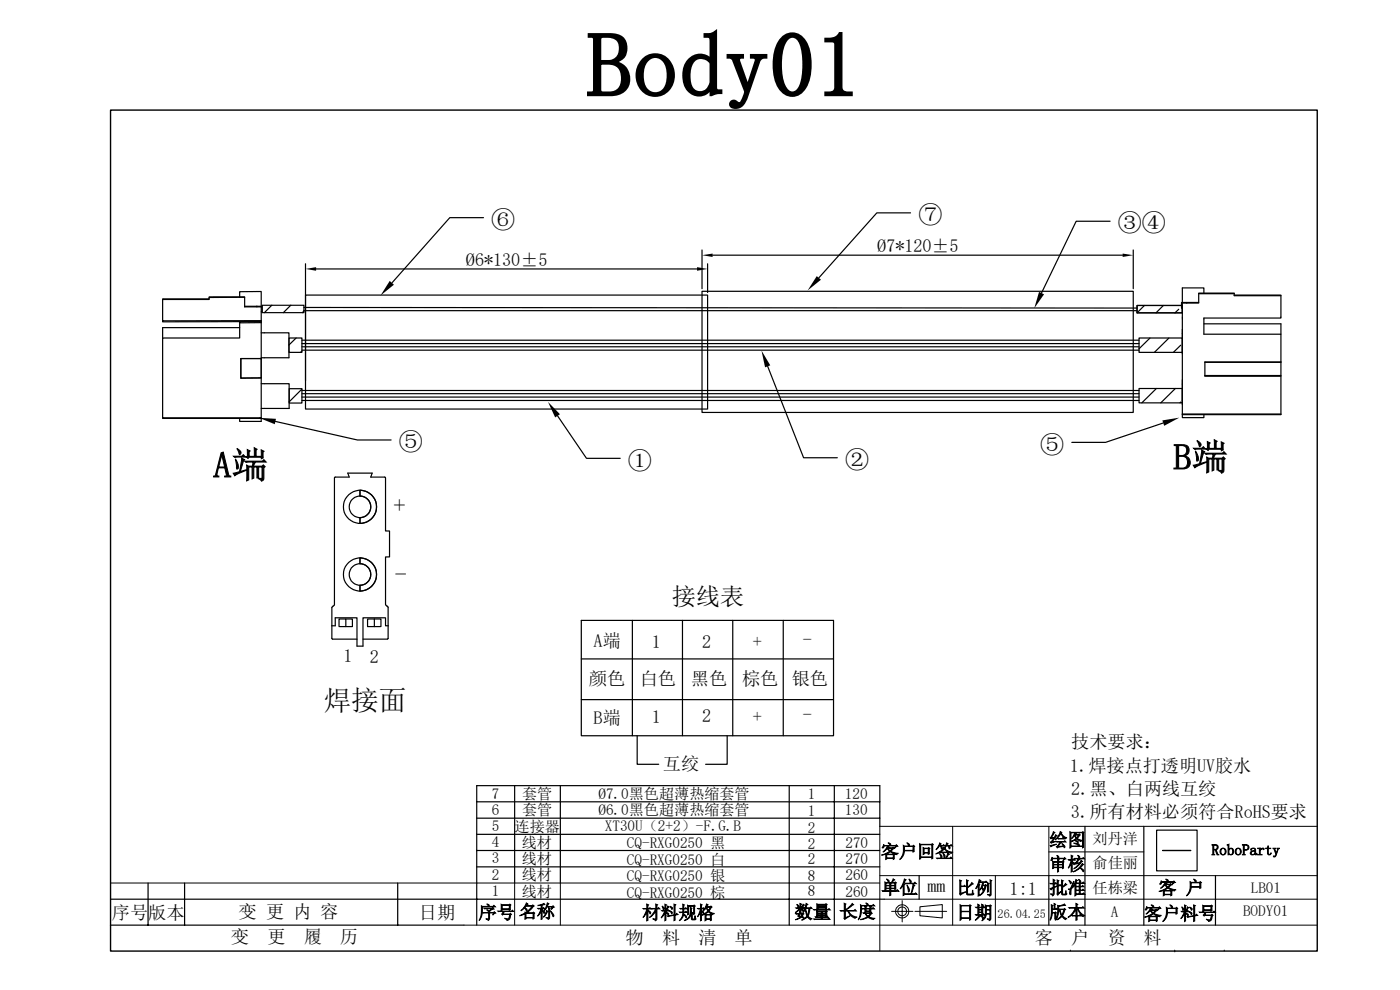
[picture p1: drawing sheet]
<svg xmlns="http://www.w3.org/2000/svg" width="297mm" height="210mm" viewBox="0 0 297 210" stroke-linecap="round" stroke-linejoin="round" font-family="sans-serif">
<g fill="none" stroke="#000" stroke-width=".21">
<path d="M202.1 175.3v20.9M222.5 175.3v10.4M279.4 175.3h-92.8v26.4M23.5 187.3h163.1M98.4 196.2h181M109.2 187.3v8.9M118.9 187.3v8.9M186.6 185.7h92.8M187.6 190.7h91.8M189.1 193.3h4.6M191.4 191v4.6M194.1 193.3h6.7"/>
<path d="M195.2 192.3l4.7-.4v2.8l-4.7-.4zM211.2 185.7v10.5M222.5 180.7h20.2M246.6 180.4l6 .1zM246.6 180.4h6M227.1 201.5v.2M249.2 201.5v.4M259.7 201.5v.2"/>
<circle cx="191.4" cy="193.3" r="1.41"/>
<circle cx="191.4" cy="193.3" r=".94"/>
</g>
<g fill="none" stroke="#000" stroke-width=".25">
<path d="M64.8 55.9v24.8M67.1 57h80.8M102.6 46.2h-7.2l-12.3 13.8M148.9 53v8.2M150.1 55.9v6.1M151.2 54.1h87M193.2 45.2h-7.2l-12.3 13.8M235.5 46.9h-7.2l-7.4 15.3M240.4 53v8.2M34.5 68.1v.2l20.9-.1M44.4 63.4h-9.9v.1M50.8 68.2v.3l4.6-.1"/>
<path d="M50.8 68.5v3.2h-16.3v16.9h20.9M50.8 63v-1.1l4.6-.1v3.2M50.8 69.5h-16.3v2.2M51.1 76.1h4.3v4.1h-4.3zM51.9 63.1l-7.5-.1v.1M51.9 65h2.6M54.5 65h1.1v1.2h-.2M54.5 65v.1M55.4 68l-20.9 .1v-4.6h9.9v-.4h7.5v2h3.5v11M55.4 70.6h5.9v5.3h-5.9M55.6 64.8h8.9v1.5h-8.9zM57.7 64.8l-1.6 1.5"/>
<path d="M61.3 71.7h2.8v3h-2.8zM61.7 64.8l-1.6 1.5M62.8 71.7l-1.5 1.5M64.1 72.2h177.5M64.1 72.9h177.5M64.1 73.6h177.5M64.1 74.3h177.5M64.1 74.5l-.3 .2M64.5 65.2l176.7 .1M64.5 65.9h176.7M64.5 66l-.4 .3M64.8 62.6h85.3v24.2h-85.3z"/>
<path d="M148.9 61.8h91.5v25.7h-91.5zM162.9 77.7l7.6 19.4h7.1M241.2 64.8h9.6v1.6h-9.6zM241.6 71.7h9.2v3h-9.2zM242.8 64.8l-1.6 1.6M244 71.7l-2.4 2.3M246.8 64.8l-1.6 1.6M248 71.7l-3.1 3M250.1 65.6l-.8 .8M250.5 73.2l-1.6 1.5M251.7 64.2h-1v1.1h.1M251.7 64.2h2.6"/>
<path d="M251.7 64.2v.1M254.3 62.2h7.5v.1h-7.5zM254.3 62.3v2h-3.5v23.7M255.4 62.2v-1.1h-4.6v3.1M255.4 68.7h16.3v2.2M261.8 62.6h9.9v4.9h-16.3v3.4h16.3v5.9M261.8 62.3v.4h9.9M271.7 76.8h-16.1v3h16.1v-.1h-16.1M271.7 76.8l-16.1 .1M271.7 76.9v2.8M271.7 79.8v8M34.5 88.6v.2h20.9"/>
<path d="M55.2 88.6l-.1 .1M55.4 81.4h5.9v5.2h-5.9M55.4 80.2v9.2h-4.6v-.6M58.4 89.4l17.4 3.9h7.2M61.3 82.4h2.8v3.1h-2.8zM64.1 82.8h177.5M64.1 83.5h177.5M64.1 84.2h177.5M64.1 84.9h177.5M64.1 82.5l-2.8 2.7M118.3 88.2l6.1 9h7.2M241.6 82.4h9.2v3.1h-9.2z"/>
<path d="M245.3 82.4l-3.1 3.1M246.8 89.7l-12.3 4.1h-7.1M249.3 82.4l-3 3.1M250.5 85.3l-.2 .2M250.8 87.8h20.9v.2h-20.9M250.8 88v.6h4.6v-.6M71 101.3v27l-.3 .2M71 101.3l.1-.1h3l-.3-.8h5.2l-.3 .8h3v.1M76.4 104a3.5 3.5 0 0 1 3.5 3.5 3.5 3.5 0 0 1-3.5 3.5v-1.2a2.29 2.29 0 0 0 2.3-2.3 2.29 2.29 0 0 0-2.3-2.3zM76.4 118.3a3.5 3.5 0 0 1 3.5 3.6 3.5 3.5 0 0 1-3.5 3.5v-1.3a2.29 2.29 0 0 0 2.3-2.2 2.29 2.29 0 0 0-2.3-2.3zM81.8 101.3v11.3h.8v5.5h-.8v10.2M70.4 132.7h.7v-1.7h4.6v6.1h1.3v-6.1h4.8v1.7h.5"/>
<path d="M70.4 128.8v6.7l5.3 .1M70.7 128.6l-.3 .2M71.9 131.3h1.5v1.6h-1.5zM73.4 131.3h1.4v1.6h-1.4M79.4 131.3h-1.4v1.6h1.4M79.4 131.3h1.4v1.6h-1.4M79.4 131.3v1.6M81.8 128.3l.3 .2M82.1 128.6l.2 .2v6.7l-5.3 .1M123.3 131.6h53.5v24.5h-53.5zM123.3 139.8h53.5M134.2 131.6v24.5"/>
<path d="M144.8 131.6v24.5M155.4 131.6v24.5M166.2 131.6v24.5M123.3 148.4h53.5M135.2 156.1v6h4.5M154.3 156.1v6h-4.6M101.1 170.1v26.1M101.1 170.1v-3.4h85.5v8.6M101.1 177h85.5M101.1 173.6h85.5M101.1 170.1h85.5M109.2 166.7v20.6"/>
<path d="M118.9 166.7v20.6M167.4 166.7v29.5M177 166.7v29.5M230.2 175.3v20.9M242.7 175.3v20.9M245.4 176.1h8.6v8.6h-8.6zM23.4 196.2h75M23.5 190.7h164.1M31.4 187.3v8.9M39.2 187.3v8.9M84.4 187.3v8.9M101.1 183.9h85.5"/>
<path d="M101.1 180.4h85.5M195 185.7v5M222.5 185.7v10.5M257.9 185.7v10.5"/>
<circle cx="76.4" cy="107.5" r="2.29"/>
<circle cx="76.4" cy="107.5" r="3.5"/>
<circle cx="76.4" cy="121.9" r="2.29"/>
<circle cx="76.4" cy="121.9" r="3.5"/>
</g>
<path d="M23.5 23.4h255.9v178.3h-255.9z" fill="none" stroke="#000" stroke-width=".3"/>
<path d="M64.8 57l2.3-.3v.7zM147.9 56.7l2.2 .3-2.2 .4zM148.9 54.1l2.3-.3v.7zM173.3 58.6l.9 .7-2.9 2.3zM238.2 53.8l2.2 .3-2.2 .4zM82.7 59.6l.9 .8-2.9 2.3zM161.5 74.4l1.9 3.1-1.1 .4zM220.4 61.9l1.1 .5-2.1 3zM54.9 88.6l3.6 .2-.2 1.2zM116.2 85.2l2.6 2.7-1 .6zM246.6 89.2l3.6-.6-3.2 1.7z" fill="#000"/>
<text font-size="19.2" x="124.5" y="20.4">Body01</text>
<g font-size="7.7">
<text x="45.3" y="101.3">A端</text>
<text x="248.9" y="99.6">B端</text>
</g>
<text font-size="5.8" x="68.7" y="150.7">焊接面</text>
<g font-size="5.1">
<text x="194.8" y="47.3">⑦</text>
<text x="104.2" y="48.3">⑥</text>
<text x="237.1" y="49">③④</text>
<text x="84.6" y="95.5">⑤</text>
<text x="220.6" y="96">⑤</text>
<text x="133.2" y="99.4">①</text>
<text x="179.3" y="99.3">②</text>
<text x="83.5" y="109.1">+</text>
<text x="83.8" y="123.8">-</text>
<text x="142.5" y="128.3">接线表</text>
</g>
<g font-size="3.9">
<text x="186.1" y="53.5">Ø7*120±5</text>
<text x="98.8" y="56.5">Ø6*130±5</text>
<text x="125.9" y="137.3">A端</text>
<text x="138.3" y="137.5">1</text>
<text x="148.9" y="137.4">2</text>
<text x="159.7" y="137.4">+</text>
<text x="170.3" y="137">-</text>
<text x="72.9" y="140.5">1</text>
<text x="78.5" y="140.5">2</text>
<text x="124.9" y="145.4">颜色</text>
<text x="135.7" y="145.4">白色</text>
<text x="146.6" y="145.4">黑色</text>
<text x="157.4" y="145.4">棕色</text>
<text x="168" y="145.4">银色</text>
<text x="125.9" y="153.6">B端</text>
<text x="138.3" y="153.3">1</text>
<text x="148.9" y="153.2">2</text>
<text x="159.7" y="153.3">+</text>
<text x="170.3" y="152.9">-</text>
<text x="227.2" y="158.7">技术要求：</text>
<text x="140.6" y="163.3">互绞</text>
<text x="227" y="163.7">1.焊接点打透明UV胶水</text>
<text x="227.2" y="173.6">3.所有材料必须符合RoHS要求</text>
<text x="227.2" y="168.6">2.黑、白两线互绞</text>
<text x="222.6" y="179.5">绘图</text>
<text x="186.9" y="181.9">客户回签</text>
<text x="222.6" y="184.6">审核</text>
<text x="187" y="189.6">单位</text>
<text x="196.7" y="189.2">mm</text>
<text x="203" y="189.7">比例</text>
<text x="214.2" y="189.8">1:1</text>
<text x="222.6" y="189.7">批准</text>
<text x="245.7" y="189.6">客 户</text>
<text x="23.7" y="194.9">序号</text>
<text x="31.5" y="194.9">版本</text>
<text x="50.6" y="194.8">变 更 内 容</text>
<text x="88.9" y="195">日期</text>
<text x="101.5" y="194.9">序号</text>
<text x="110.1" y="194.7">名称</text>
<text x="136.3" y="194.9">材料规格</text>
<text x="168.6" y="194.8">数量</text>
<text x="178.1" y="194.7">长度</text>
<text x="202.9" y="194.9">日期</text>
<text x="222.6" y="194.8">版本</text>
<text x="242.7" y="195.1">客户料号</text>
<text x="49" y="200">变</text>
<text x="56.7" y="200">更</text>
<text x="64.5" y="200">履</text>
<text x="72.1" y="200">历</text>
<text x="132.7" y="200.3">物</text>
<text x="140.5" y="200.3">料</text>
<text x="148.2" y="200.3">清</text>
<text x="155.8" y="200.3">单</text>
<text x="219.5" y="200.3">客</text>
<text x="227.2" y="200.3">户</text>
<text x="235" y="200.3">资</text>
<text x="242.6" y="200.3">料</text>
</g>
<g font-size="3.2">
<text x="104.4" y="172.9">6</text>
<text x="104.4" y="169.4">7</text>
<text x="110.7" y="173">套管</text>
<text x="110.7" y="169.5">套管</text>
<text x="127" y="173">Ø6.0黑色超薄热缩套管</text>
<text x="127" y="169.5">Ø7.0黑色超薄热缩套管</text>
<text x="171.4" y="173.1">1</text>
<text x="171.4" y="169.5">1</text>
<text x="179.2" y="173">130</text>
<text x="179.2" y="169.5">120</text>
<text x="104.4" y="179.7">4</text>
<text x="104.4" y="176.3">5</text>
<text x="109.2" y="176.4">连接器</text>
<text x="110.7" y="179.8">线材</text>
<text x="128.3" y="176.3">XT30U（2+2）-F.G.B</text>
<text x="133" y="179.9">CQ-RXG0250 黑</text>
<text x="171.4" y="176.6">2</text>
<text x="179.4" y="179.9">270</text>
<text x="231.8" y="179">刘丹洋</text>
<text x="104.4" y="183.2">3</text>
<text x="110.7" y="183.2">线材</text>
<text x="133" y="183.5">CQ-RXG0250 白</text>
<text x="171.4" y="183.4">2</text>
<text x="171.4" y="180">2</text>
<text x="179.4" y="183.3">270</text>
<text x="231.8" y="184.2">俞佳丽</text>
<text x="257" y="181.4">RoboParty</text>
<text x="104.4" y="190.1">1</text>
<text x="104.4" y="186.7">2</text>
<text x="110.7" y="190.2">线材</text>
<text x="110.7" y="186.7">线材</text>
<text x="133" y="190.4">CQ-RXG0250 棕</text>
<text x="133" y="186.9">CQ-RXG0250 银</text>
<text x="171.4" y="190.1">8</text>
<text x="171.4" y="186.9">8</text>
<text x="179.4" y="186.8">260</text>
<text x="179.4" y="190.2">260</text>
<text x="231.8" y="189.4">任栋梁</text>
<text x="265.3" y="189.3">LB01</text>
<text x="235.6" y="194.5">A</text>
<text x="263.7" y="194.3">BODY01</text>
</g>
<text font-size="2.6" x="211.6" y="194.6">26.04.25</text>
</svg>
